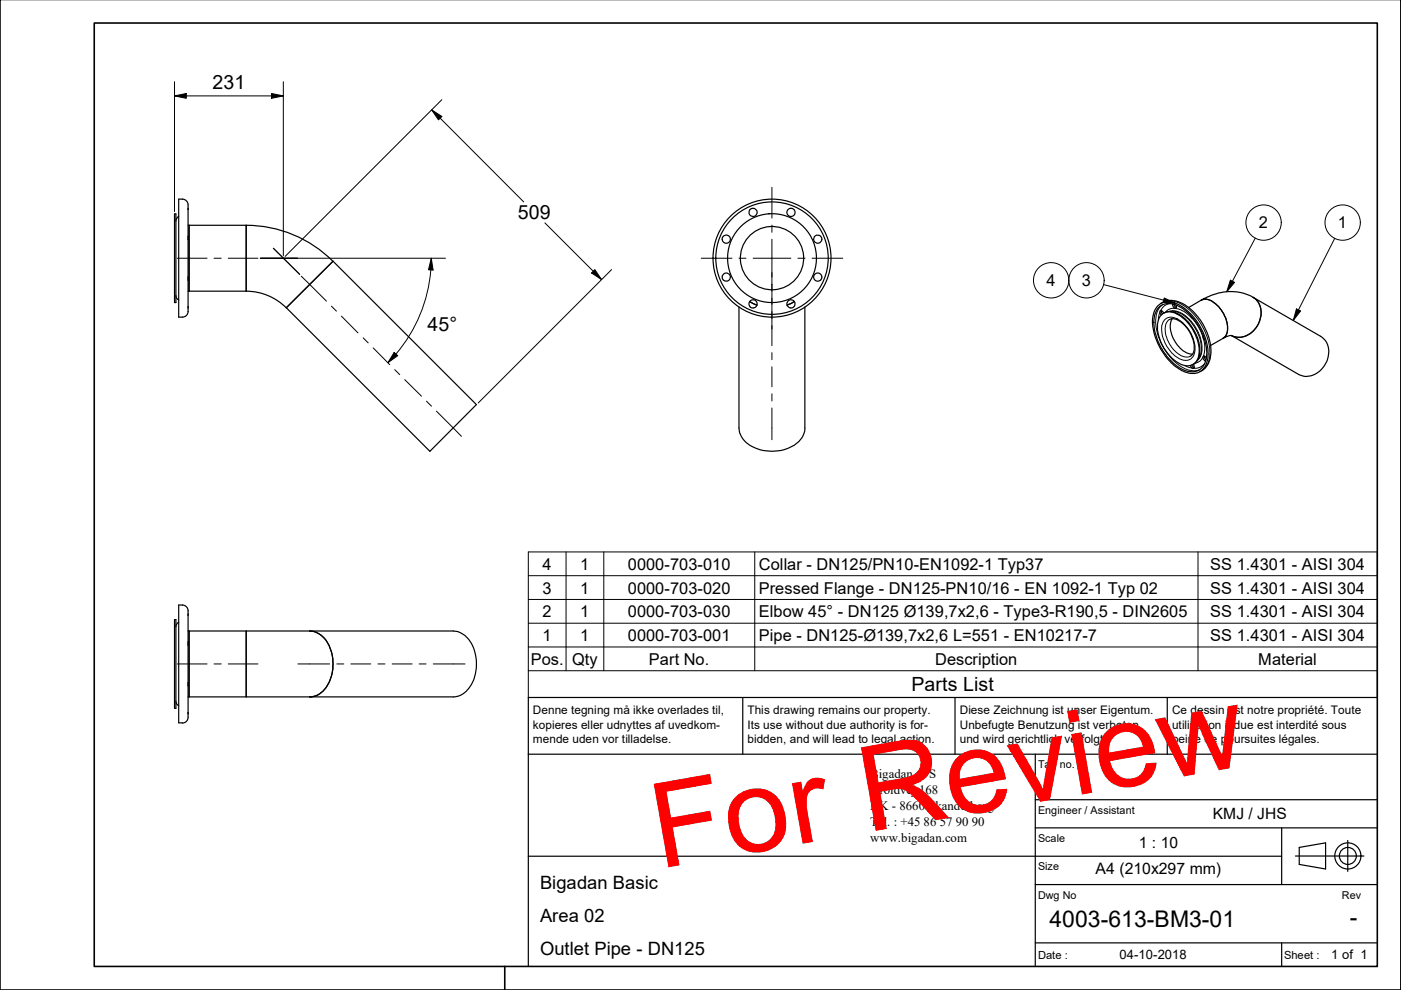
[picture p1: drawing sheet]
<svg xmlns="http://www.w3.org/2000/svg" width="297mm" height="210mm" viewBox="0 0 297 210" stroke-linecap="round" stroke-linejoin="round" font-family="sans-serif">
<!-- layer: Visible -->
<g fill="none" stroke="#000" stroke-width=".25">
<path d="M37 45.4h.3v18.7h-.3zM37.9 45.9l-.4 .4-.2 .6M39.9 58.7v.7M39.9 50.1v.7M39.9 44.2v.2M39.9 43.4a1.43 1.43 0 0 0-2-1.2v25a1.43 1.43 0 0 0 2-1.2v-22.6M39.9 47.8h12.3v13.9h-12.3M40.1 47.8v13.9M52.2 47.8a26 26 0 0 1 18.4 7.6M153.1 50.7a.86 .86 0 0 0 1.3 .7 .86 .86 0 0 0 0-1.5 .86 .86 0 0 0-1.3 .7v.2M153.4 59.4a.86 .86 0 0 0 1.4-.5 .86 .86 0 0 0-1-1 .86 .86 0 0 0-.5 1.4l.1 .1M159 44.4a.85 .85 0 0 1 1.4 .1 .85 .85 0 0 1-.5 1.3 .85 .85 0 0 1-1.1-.8l.2-.6"/>
<path d="M168.3 44.4a.87 .87 0 0 0-1.4 .3 .87 .87 0 0 0 .8 1.2 .87 .87 0 0 0 .8-1.2l-.2-.3M174 59.4a.86 .86 0 0 1-1.4-.4 .86 .86 0 0 1 .9-1.1 .86 .86 0 0 1 .7 1.3l-.2 .2M174 50.1a.87 .87 0 0 0-1.4 .2 .87 .87 0 0 0 .5 1.2 .87 .87 0 0 0 1.1-.8M174 50.1l.2 .7M37.3 62.6l.2 .6 .4 .4M39.9 65v.3M52.2 61.7a12 12 0 0 1 8.5 3.6M60.7 65.2l9.9-9.8 30.4 30.4-9.9 9.9zM156.7 65.1v25.6a5.1 5.1 0 0 0 4 4.5 8.5 8.5 0 0 0 9-2l.5-.6 .4-1.5v-26M158.9 63.9l1.6 .8M168.4 63.9l-1.5 .8M245.4 64.9a3.7 3.7 0 0 1 4.8-.1 12.8 12.8 0 0 1 5.9 11.3 3.3 3.3 0 0 1-5.2 2.6 12.4 12.4 0 0 1-6.5-11.6 4.4 4.4 0 0 1 1-2.2z"/>
<path d="M245.7 65.1a3.8 3.8 0 0 1 4.8 .1 12.2 12.2 0 0 1 5.3 10.5 3.2 3.2 0 0 1-4.7 2.8 11.7 11.7 0 0 1-6.3-11.6l.6-1.4zM246.1 64.4a5.1 5.1 0 0 1 6.1 .9 12.5 12.5 0 0 1 4.5 9.8 4.2 4.2 0 0 1-2.3 3.7M246.2 66.9a2.84 2.84 0 0 1 3.9 0 9.3 9.3 0 0 1 4 8.6 2.57 2.57 0 0 1-4.1 1.5 9.3 9.3 0 0 1-4.5-8.7l.2-.8zM246.2 65.8l.3 .8M246.7 66.4a3.8 3.8 0 0 1 4.3 1 8.9 8.9 0 0 1 3.2 8.5 2.52 2.52 0 0 1-1.3 1.4M246.7 66.4l-.1-.2a.36 .36 0 0 0-.5-.3 .36 .36 0 0 0-.1 .6l.2 .3M247.9 67.7a2.89 2.89 0 0 1 3.3 1.3 6.1 6.1 0 0 1 1.7 6l-.5 .5M248.5 67.6a5.3 5.3 0 0 0 1.4 5.8 4.2 4.2 0 0 0 3 1.7M248.6 64.4l.2 .8a.36 .36 0 0 0 .6 0 .36 .36 0 0 0-.1-.5M248.9 64.5l.1 .4 .4 .3M252 65.2l2.7-1.6a2.81 2.81 0 0 1 3.2 .9 6.3 6.3 0 0 1 2.1 6.5l-.7 .7-2.6 1.6M252.4 66.9l.2 .4 .4 .2"/>
<path d="M252.7 77.4l.5 .5M253 77.2l.1 .2a.4 .4 0 0 1-.1 .7 .4 .4 0 0 1-.5-.4l-.1-.2M255.1 71.2v.6l.3 .3M255.4 75.5v.4l.3 .4M255.8 75.9l-.1-.2a.33 .33 0 0 0-.5-.2 .33 .33 0 0 0-.1 .5l.5 .6M265.7 63l14.3 8.3a4.4 4.4 0 0 1 .4 6.8 4.1 4.1 0 0 1-5.1 1.3l-14.2-8.3a4.6 4.6 0 0 0 6.1-3.4 4 4 0 0 0-1.5-4.7zM265.7 63a10.9 10.9 0 0 0-11 .6 2.81 2.81 0 0 1 3.2 .9 6.3 6.3 0 0 1 2.1 6.5l-.7 .7 .9-.4 .9-.2M37 131.4h.3v18.8h-.3zM37.9 131.9l-.4 .4-.2 .6M39.9 136.1v.7M39.9 130.2v.3M39.9 133.8h12.3v14h-12.3"/>
<path d="M40.1 133.8v14M65.7 133.8a5.4 5.4 0 0 1 4.6 4.4 8.4 8.4 0 0 1-2.5 8.9l-1 .5-1.1 .2M65.7 133.8h30.4a5.5 5.5 0 0 1 4.7 4.9 7.9 7.9 0 0 1-2.9 8.6l-1.5 .5h-30.7M65.7 133.8h-13.5v14h13.5M37.3 148.7l.2 .5 .4 .4M38.7 153.3h-.8v-25a1.44 1.44 0 0 1 2 1.2v22.6a1.21 1.21 0 0 1-1.2 1.2M39.9 151.1v.3M39.9 144.8v.6"/>
<circle cx="163.7" cy="54.7" r="9.4"/>
<circle cx="163.7" cy="54.7" r="6.7"/>
<circle cx="163.7" cy="54.7" r="11.9"/>
<circle cx="163.7" cy="54.7" r="12.5"/>
<circle cx="159.7" cy="64.4" r=".87"/>
<circle cx="167.7" cy="64.4" r=".87"/>
</g>
<!-- layer: Visible Narrow -->
<path d="M245.9 66.2l-.3 1.7M246.5 64.6a5.1 5.1 0 0 0-1.2 5.6 11.9 11.9 0 0 0 6.5 8.2 3.3 3.3 0 0 0 2.6-.1M246.5 64.1a4.5 4.5 0 0 1 4.8 .9 12.8 12.8 0 0 1 5.2 10.9 3.7 3.7 0 0 1-1.7 2.7M247 67.7a2.38 2.38 0 0 1 3.1 .2 7.6 7.6 0 0 1 3.2 6.9 2.08 2.08 0 0 1-3.4 1.2 7.3 7.3 0 0 1-3.5-7.2zM247.1 66.2a2.93 2.93 0 0 1 3.9-.2 9.5 9.5 0 0 1 4.3 9 2.41 2.41 0 0 1-2 2M247.9 67.7a3.4 3.4 0 0 0-.5 4.2 5.9 5.9 0 0 0 4.1 3.8l.9-.2M247.9 66a4.5 4.5 0 0 1 4.5 1.9 8.2 8.2 0 0 1 2.2 7.5l-.7 1M248.1 64.4a2.55 2.55 0 0 0-2.1 1.5M248.1 66a5.5 5.5 0 0 1 5 3.1 7.1 7.1 0 0 1 1.2 6.8l-.3 .4M251.1 77.5l1.7 .5M255.4 77.1a2.6 2.6 0 0 1-2.3 1" fill="none" stroke="#000" stroke-width=".21"/>
<!-- layer: Symbol -->
<g fill="none" stroke="#000" stroke-width=".21">
<path d="M260.9 59.4l.8 .5-1.6 2zM266.1 50.5l-6 11.4M283 50.5l-8.8 17.5M234 60.3l15.1 4M246.8 63.2l2.3 1.1-2.5-.2zM274.9 65.5l.9 .4-1.6 2.1zM120 117v25.2M128 117v25.2M160 117v25.2M254 117v25.2M112 137.2h180v-20.2h-180v25.2M112 122.1h180"/>
<path d="M112 127.1h180M112 132.1h180M292 137.2v5h-180M112 142.2v5.7h180v-5.7"/>
<circle cx="222.9" cy="59.4" r="3.7"/>
<circle cx="230.4" cy="59.4" r="3.7"/>
<circle cx="267.9" cy="47.2" r="3.7"/>
<circle cx="284.7" cy="47.2" r="3.7"/>
</g>
<!-- layer: Border -->
<path d="M0 -.1v210h297v-210M20 4.9h272v200h-272zM107 204.9v5" fill="none" stroke="#000" stroke-width=".34"/>
<!-- layer: Title -->
<g fill="none" stroke="#000" stroke-width=".25">
<path d="M112 159.9h180M157.5 147.9v12M202.5 147.9v12M219.5 159.9v45M247.5 147.9v12M292 147.9h-180v57M219.5 169.6h72.5M219.5 175.5h72.5M271.7 175.5v12.1M275.5 179.7l5.6-1v5.5l-5.6-.9zM285.8 178.2v6.6M112 181.5h159.7"/>
<path d="M219.5 199.9h72.5M219.5 187.6h72.5M271.7 199.9v5M274.7 181.5h14.5"/>
<circle cx="285.8" cy="181.5" r="2.77"/>
<circle cx="285.8" cy="181.5" r="1.8"/>
</g>
<!-- layer: Center Mark -->
<path d="M163.7 39.7v6.5M148.7 54.8h6.5M156.7 54.8h1.5M159.7 54.8h8M163.7 47.7v1.5M163.7 50.7v8M169.2 54.8h1.5M172.2 54.8h6.5M163.7 60.3v1.4M163.7 63.2v6.5" fill="none" stroke="#000" stroke-width=".21"/>
<!-- layer: Symbol -->
<path d="M260.9 59.4l.8 .5-1.6 2zM246.8 63.2l2.3 1.1-2.5-.2zM274.9 65.5l.9 .4-1.6 2.1z" fill="#000"/>
<!-- layer: Centerline -->
<g fill="none" stroke="#000" stroke-width=".21">
<path d="M37.6 54.8h6.3M45.4 54.8h1.5M48.4 54.8h6.3M63.9 58.6l5.3 5.3M163.7 57.8v6.7M70.3 64.9l1 1.1M72.4 67l3.5 3.6M77 71.6l1.1 1.1M79.1 73.8l3.5 3.5M83.7 78.4l1.1 1M163.7 66.1v1.4M163.7 69.1v4.2"/>
<path d="M163.7 74.8v1.5M163.7 77.8v4.2M85.8 80.5l3.6 3.5M90.4 85.1l1.1 1M92.5 87.2l5.3 5.3M163.7 83.5v1.5M163.7 86.5v6.7M37.6 140.8h6.3M45.4 140.8h1.5M48.4 140.8h6.3M63.2 140.8h6.7M71.4 140.8h1.5"/>
<path d="M74.4 140.8h4.2M80.1 140.8h1.5M83.1 140.8h4.3M88.9 140.8h1.4M91.9 140.8h6.7"/>
</g>
<!-- layer: Dimension -->
<g fill="none" stroke="#000" stroke-width=".21">
<path d="M37 17.3v27.5M57.6 19.8l2.5 .5-2.5 .5zM60.1 17.3v36.9M37 20.3l2.5-.5v1zM37 20.3h23.1M91.5 23.3l2.2 1.4-.7 .7zM91.5 23.3l19.5 19.5M93.7 21.1l-33.2 33.3M55.2 54.8h39.2M58 52.6l5.5 5.6M91.3 57.2a31.3 31.3 0 0 1-9 19.7M91.4 54.8l.4 2.4h-1z"/>
<path d="M91.4 54.8v2.4M115.5 47.3l12.1 12M126.1 57.2l1.5 2.1-2.2-1.4zM129.7 57.2l-28.3 28.2M83.6 74.7l.7 .7-2 1.5z"/>
</g>
<path d="M37 20.3l2.5-.5v1zM57.6 19.8l2.5 .5-2.5 .5zM91.5 23.3l2.2 1.4-.7 .7zM91.4 54.8l.4 2.4h-1zM126.1 57.2l1.5 2.1-2.2-1.4zM83.6 74.7l.7 .7-2 1.5z" fill="#000"/>
<text font-size="25.1" fill="#f00" x="139.7" y="184.2" transform="rotate(-10 139.7 184.2)">For Review</text>
<g font-size="4.9">
<text x="222.5" y="196.6">4003-613-BM3-01</text>
<text x="286.2" y="196.2">-</text>
</g>
<g font-size="4.1">
<text x="45" y="18.9">231</text>
<text x="109.8" y="46.5">509</text>
<text x="90.6" y="70.2">45°</text>
<text x="193.3" y="146.6">Parts List</text>
</g>
<g font-size="3.9">
<text x="114.5" y="188.4">Bigadan Basic</text>
<text x="114.5" y="195.4">Area 02</text>
<text x="114.5" y="202.4">Outlet Pipe - DN125</text>
</g>
<g font-size="3.5">
<text x="266.9" y="48.4">2</text>
<text x="283.7" y="48.4">1</text>
<text x="221.9" y="60.7">4</text>
<text x="229.4" y="60.7">3</text>
<text x="115" y="120.8">4</text>
<text x="115" y="125.9">3</text>
<text x="123" y="120.8">1</text>
<text x="123" y="125.9">1</text>
<text x="133.1" y="120.8">0000-703-010</text>
<text x="133.1" y="125.9">0000-703-020</text>
<text x="160.9" y="120.8">Collar - DN125/PN10-EN1092-1 Typ37</text>
<text x="160.9" y="125.9">Pressed Flange - DN125-PN10/16 - EN 1092-1 Typ 02</text>
<text x="256.6" y="120.8">SS 1.4301 - AISI 304</text>
<text x="256.6" y="125.9">SS 1.4301 - AISI 304</text>
<text x="115" y="130.9">2</text>
<text x="123" y="130.9">1</text>
<text x="133.1" y="130.9">0000-703-030</text>
<text x="160.9" y="130.9">Elbow 45° - DN125 Ø139,7x2,6 - Type3-R190,5 - DIN2605</text>
<text x="256.6" y="130.9">SS 1.4301 - AISI 304</text>
<text x="115" y="135.9">1</text>
<text x="123" y="135.9">1</text>
<text x="133.1" y="135.9">0000-703-001</text>
<text x="160.9" y="135.9">Pipe - DN125-Ø139,7x2,6 L=551 - EN10217-7</text>
<text x="256.6" y="135.9">SS 1.4301 - AISI 304</text>
<text x="112.5" y="140.9">Pos.</text>
<text x="121.3" y="141">Qty</text>
<text x="137.6" y="140.9">Part No.</text>
<text x="198.2" y="140.9">Description</text>
<text x="266.8" y="140.9">Material</text>
</g>
<g font-size="3.3">
<text x="257.1" y="173.8">KMJ / JHS</text>
<text x="241.5" y="179.7">1 : 10</text>
<text x="232.3" y="185.4">A4 (210x297 mm)</text>
</g>
<g font-size="2.8">
<text x="237.4" y="203.4">04-10-2018</text>
<text x="282.2" y="203.4">1 of 1</text>
</g>
<g font-size="2.7">
<text x="184.5" y="164.9">Bigadan A/S</text>
<text x="184.5" y="168.4">Vroldvej 168</text>
<text x="184.5" y="171.8">DK - 8660 Skanderborg</text>
<text x="184.5" y="175.1">Tel. : +45</text>
<text x="184.5" y="178.5">www.bigadan.com</text>
<text x="195.8" y="175.1">86</text>
<text x="199.3" y="175.1">57</text>
<text x="202.6" y="175.1">90</text>
<text x="206" y="175.1">90</text>
</g>
<g font-size="2.5">
<text x="113" y="154.5">kopieres eller udnyttes af uvedkom-</text>
<text x="113" y="151.4">Denne tegning må ikke overlades til,</text>
<text x="158.5" y="151.4">This drawing remains our property.</text>
<text x="158.5" y="154.5">Its use without due authority is for-</text>
<text x="203.5" y="154.5">Unbefugte Benutzung ist verboten</text>
<text x="203.5" y="151.4">Diese Zeichnung ist unser Eigentum.</text>
<text x="248.5" y="154.5">utilisation indue est interdité sous</text>
<text x="248.5" y="151.4">Ce dessin est notre propriété. Toute</text>
<text x="113" y="157.6">mende uden vor tilladelse.</text>
<text x="158.5" y="157.6">bidden, and will lead to legal action.</text>
<text x="203.5" y="157.6">und wird gerichtlich verfolgt.</text>
<text x="248.5" y="157.6">peine de poursuites légales.</text>
</g>
<g font-size="2.4">
<text x="220.1" y="203.3">Date :</text>
<text x="272.2" y="203.3">Sheet :</text>
</g>
<g font-size="2.3">
<text x="220.1" y="162.9">Tag no.</text>
<text x="220.1" y="172.5">Engineer / Assistant</text>
<text x="220.1" y="178.5">Scale</text>
<text x="220.1" y="184.5">Size</text>
<text x="220.1" y="190.6">Dwg No</text>
<text x="284.5" y="190.6">Rev</text>
</g>
</svg>
